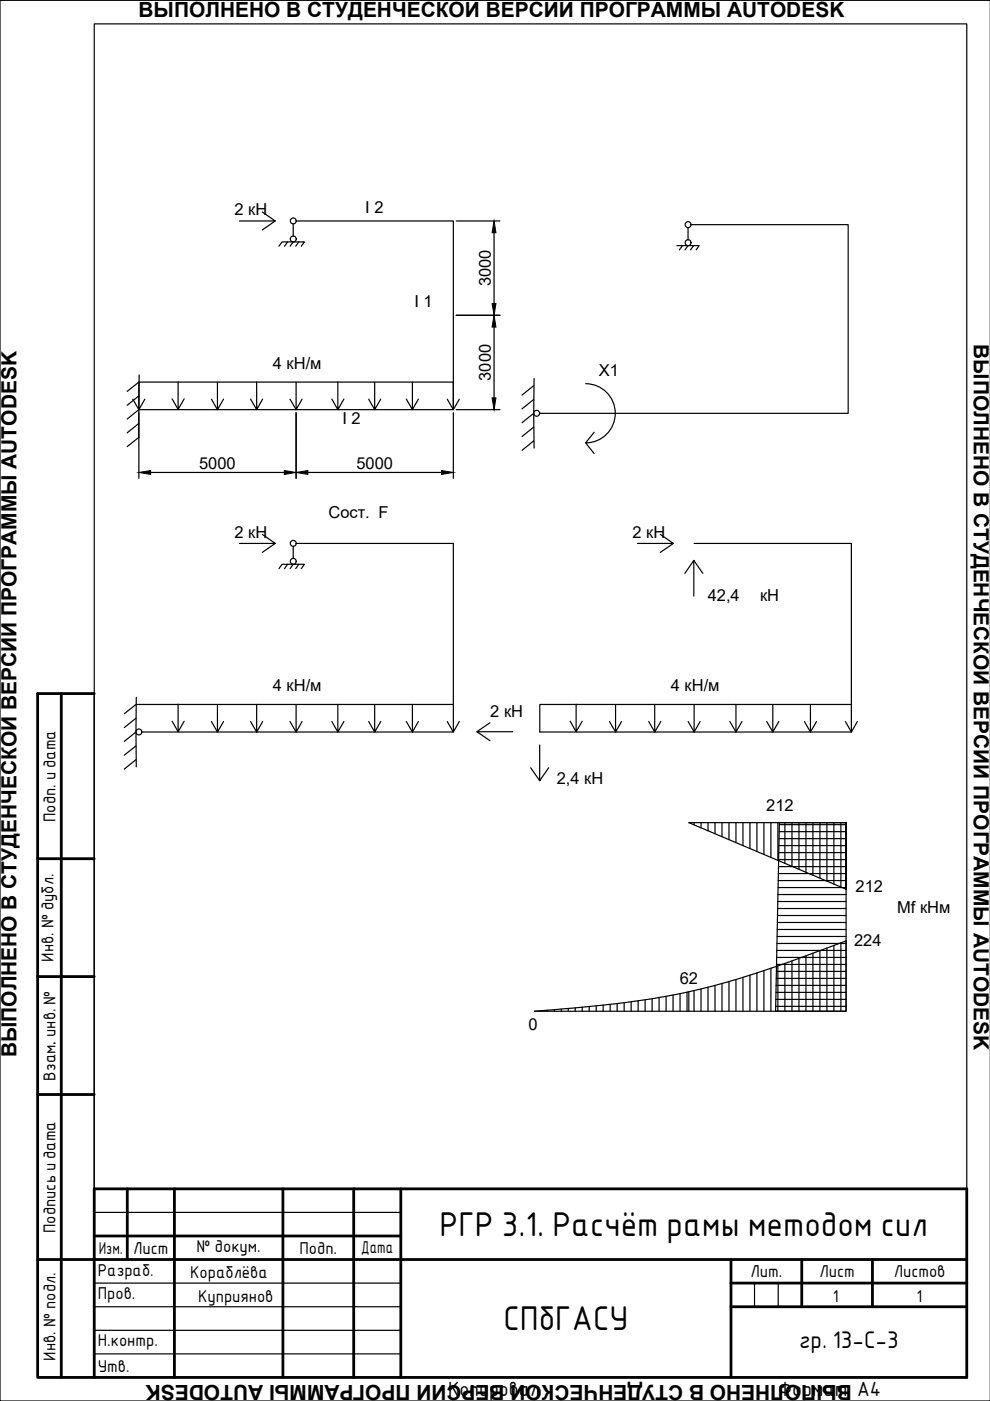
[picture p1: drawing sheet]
<svg xmlns="http://www.w3.org/2000/svg" width="210mm" height="297mm" viewBox="0 0 210 297" stroke-linecap="round" stroke-linejoin="round" font-family="sans-serif">
<!-- layer: 0 -->
<g fill="none" stroke="#000" stroke-width=".25">
<path d="M20 5.1h185v286.9h-185zM210 .1h-210v296.9h210M55.6 44.9l2.8 1.9h-7.6M58.4 46.8l-2.8 2M59.1 52.2l.7-.9h4.7l-.6 .9M61 51.3l-.7 .9M62.2 47.5v2.6M62.2 51.3l-.7 .9M62.8 46.8h33.3v40.1h-66.7M63.4 51.3l-.7 .9M96.7 46.8h9.3M104.8 49.3v15.1"/>
<path d="M143.5 52.1h4.8l-.7 .9M144.7 52.1l-.7 .9M145.9 48.2v2.6M145.9 52.1l-.7 .9M146.5 47.6h33.3v40h-65.4M147.1 52.1l-.7 .9M29.5 79.5l-.1 13.2-2.4 2M96.7 66.9h9.3M104.8 69.3v15.1M28.2 84.6l1.2 2.3M29.4 81v5.9l1.3-2.3M29.4 81h66.7v5.9l1.3-2.3"/>
<path d="M29.4 81l-2.4 2M29.4 89.8l-2.4 2M29.4 86.9l-2.4 1.9M29.4 83.9l-2.4 2M29.4 87.5v13.9M36.5 84.6l1.3 2.2M37.8 80.9v5.9l1.3-2.2M44.8 84.6l1.3 2.3M46.1 81v5.9l1.3-2.3M53.1 84.6l1.3 2.3M54.4 81v5.9l1.3-2.3M61.5 84.6l1.3 2.3"/>
<path d="M62.8 81v5.9l1.3-2.3M62.8 87.5v13.9M70.4 84.6l1.2 2.3M71.6 81v5.9l1.3-2.3M78.2 84.6l1.2 2.3M79.4 81v5.9l1.3-2.3M86.1 84.6l1.3 2.3M87.4 81v5.9l1.3-2.3M94.8 84.6l1.3 2.3M96.1 87.5v13.9M96.7 86.9h9.3M113.2 81.8l-2.5 2"/>
<path d="M113.2 93.5l-2.5 2M113.2 90.6l-2.5 1.9M113.2 87.6l-2.5 2M113.2 84.7l-2.5 2M113.2 87.6v7.4M113.2 80.2v7.4M124.2 81.4a6.3 6.3 0 0 1 6.3 6.2 6.3 6.3 0 0 1-6.3 6.3M126 91.7l-1.8 2.2 1.8 2.2M31.9 100.2h28.4M55.6 113.3l2.8 1.9h-7.6M58.4 115.2l-2.8 1.9M61 119.6l-.7 1"/>
<path d="M62.2 115.8v2.6M62.2 119.6l-.7 1M62.8 115.2h33.3v40h-66M63.4 119.6l-.7 1M65.3 100.2h28.3M140 113.3l2.8 1.9h-7.6M142.8 115.2l-2.8 1.9M147.1 118.8l1.9 2.8M147.2 115.2h33.3v40h-66.1v-5.8h66.1M59.1 120.6l.7-1h4.7l-.6 1M145.2 121.6l1.9-2.8v7.6M28.8 149.4l-2.4 1.9"/>
<path d="M28.8 158.1l-2.4 2M28.8 155.2l-2.4 2M28.8 152.3l-2.4 2M28.8 155.2l.1 7.4M28.9 147.8l-.1 7.4M28.9 149.4h67.2M36.5 152.9l1.3 2.2M37.8 149.3v5.8l1.3-2.2M44.8 153l1.3 2.2M46.1 149.4v5.8l1.3-2.2M53.1 153l1.3 2.2M54.4 149.3v5.9l1.3-2.2"/>
<path d="M61.5 153l1.3 2.2M62.8 149.4v5.8l1.3-2.2M70.4 153l1.2 2.2M71.6 149.3v5.9l1.3-2.2M78.2 153l1.2 2.2M79.4 149.4v5.8l1.3-2.2M86.1 153l1.3 2.2M87.4 149.3v5.9l1.3-2.2M94.8 153l1.3 2.2 1.3-2.2M103.9 153.2l-2.8 1.9M108.7 155.1h-7.6l2.8 1.9M114.4 158v7.5l1.9-2.7"/>
<path d="M120.9 152.9l1.3 2.2M122.2 149.3v5.8l1.2-2.2M129.2 153l1.3 2.2M130.5 149.4v5.8l1.3-2.2M137.5 153l1.3 2.2M138.8 149.3v5.9l1.3-2.2M145.9 153l1.3 2.2M147.2 149.4v5.8l1.2-2.2M154.7 153l1.3 2.2M156 149.3v5.9l1.3-2.2M162.6 153l1.3 2.2M163.9 149.4v5.8l1.2-2.2"/>
<path d="M170.6 153l1.2 2.2M171.8 149.3v5.9l1.3-2.2M179.2 153l1.3 2.2 1.3-2.2M28.8 161.1l-2.4 2M112.5 162.8l1.9 2.7M147.2 174.4v.5M148.6 174.4v1.1M150.1 174.4v1.7M151.6 174.4v2.4M153.1 174.4v3M154.6 174.4v3.6M156 174.4v4.3"/>
<path d="M157.5 174.4v4.9M159 174.4v5.5M160.5 174.4v6.1M162 174.4v6.8M163.4 174.4v7.4M164.9 174.4v8M165.1 179.3h14.3M165.2 177.8h14.2M165.2 176.3h14.2M165.2 174.8h14.2M165.2 174.4l-.8 40h15v-14.9l-4 1.5a195.7 195.7 0 0 1-32.5 9.9 227.7 227.7 0 0 1-25.3 3.2l-4.3 .3h66.1v-40v14.1l-33.4-14.1h33.4M166.4 174.4v8.7"/>
<path d="M167.9 174.4v9.3M169.4 174.4v9.9M170.9 174.4v10.5M172.4 174.4v11.2M173.8 174.4v11.8M175.3 174.4v12.4M176.8 174.4v13M178.3 174.4v13.7M164.8 198.6h14.6M164.8 197.1h14.6M164.8 195.6h14.6M164.8 194.1h14.6"/>
<path d="M164.9 192.6h14.5M164.9 191.1h14.5M164.9 189.7h14.5M165 188.2h14.4M165 186.7h14.4M165 185.2h14.4M165.1 183.7h14.3M165.1 182.3h14.3M165.1 180.8h14.3M178.3 199.9v14.5M114.6 214.3v.1M116 214.2v.2"/>
<path d="M117.5 214.1v.3M119 213.9v.5M120.5 213.8v.6M122 213.7v.7M123.4 213.6v.8M124.9 213.4v1M126.4 213.3v1.1M127.9 213.1v1.3M129.4 212.9v1.5M130.9 212.8v1.6M132.3 212.6v1.8M133.8 212.4v2"/>
<path d="M135.3 212.2v2.2M136.8 212v2.4M138.3 211.7v2.7M139.7 211.5v2.9M141.2 211.2v3.2M142.7 211v3.4M144.2 210.7v3.7M145.7 210.4v4M146 210.3v4.1M147.2 210v4.4M148.6 209.7v4.7M150.1 209.3v5.1"/>
<path d="M151.6 208.9v5.5M153.1 208.5v5.9M154.6 208.1v6.3M156 207.7v6.7M157.5 207.2v7.2M159 206.7v7.7M160.5 206.3v8.1M162 205.8v8.6M163.4 205.3v9.1M164.5 213.4h14.9M164.5 211.9h14.9M164.5 210.4h14.9"/>
<path d="M164.5 208.9h14.9M164.6 207.4h14.8M164.6 206h14.8M164.6 204.5h14.8M164.7 203h14.7M164.7 201.5h14.7M164.7 200h14.7M164.9 204.8v9.6M166.4 204.3v10.1M167.9 203.7v10.7M169.4 203.2v11.2M170.9 202.7v11.7"/>
<path d="M172.4 202.1v12.3M173.8 201.6v12.8M175.3 201v13.4M176.8 200.5v13.9M20 257.1h65M20 272h65M20 277.1h65M160 272v5.1M165 272v5.1M20 282.1h65M20 287h65"/>
<circle cx="62.2" cy="46.8" r=".62"/>
<circle cx="62.2" cy="50.7" r=".62"/>
<circle cx="145.9" cy="51.5" r=".62"/>
<circle cx="145.9" cy="47.6" r=".62"/>
<circle cx="113.8" cy="87.6" r=".62"/>
<circle cx="62.2" cy="119" r=".62"/>
<circle cx="62.2" cy="115.2" r=".62"/>
<circle cx="29.5" cy="155.2" r=".62"/>
</g>
<path d="M104.8 46.8l.4 2.5h-.9zM104.3 64.4h.9l-.4 2.5zM104.8 66.9l.4 2.4h-.9zM29.4 100.2l2.5-.4v.8zM60.3 99.8l2.5 .4-2.5 .4zM62.8 100.2l2.5-.4v.8zM93.6 99.8l2.5 .4-2.5 .4zM104.3 84.4h.9l-.4 2.5z" fill="#000" stroke="#000" stroke-width=".21"/>
<g fill="none" stroke="#000" stroke-width=".59">
<path d="M13 147.1v144.9M20 147.1h-12v144.9h12M8 182.1h12M8 207.1h12M8 232.1h12M20 252.1h185v39.9h-185zM27 252.1v14.9M37 252.1v39.9M60 252.1v39.9M75 252.1v39.9M85 252.1v39.9M8 267h197"/>
<path d="M20 262.1h65M155 272h50M155 277.1h50M155 267v25M170 267v10.1M185 267v10.1"/>
</g>
<path d="M20 147.1v144.9" fill="none" stroke="#000" stroke-width=".3"/>
<g font-size="7">
<text x="93.2" y="262.1">РГР 3.1. Расчёт рамы методом сил</text>
<text x="106.7" y="282.1">СПбГАСУ</text>
</g>
<text font-size="4.9" x="169.4" y="285.8">гр. 13-С-3</text>
<g font-size="4.4">
<text x="29.4" y="3.5">ВЫПОЛНЕНО В СТУДЕНЧЕСКОЙ ВЕРСИИ ПРОГРАММЫ AUTODESK</text>
<text x="206.5" y="72.9" transform="rotate(90 206.5 72.9)">ВЫПОЛНЕНО В СТУДЕНЧЕСКОЙ ВЕРСИИ ПРОГРАММЫ AUTODESK</text>
<text x="3.5" y="224.2" transform="rotate(-90 3.5 224.2)">ВЫПОЛНЕНО В СТУДЕНЧЕСКОЙ ВЕРСИИ ПРОГРАММЫ AUTODESK</text>
<text x="180.6" y="293.6" transform="rotate(-180 180.6 293.6)">ВЫПОЛНЕНО В СТУДЕНЧЕСКОЙ ВЕРСИИ ПРОГРАММЫ AUTODESK</text>
</g>
<g font-size="4.2">
<text x="95" y="296">Копировал</text>
<text x="165" y="296">Формат A4</text>
</g>
<g font-size="3.5">
<text x="49.7" y="45.7">2 кН</text>
<text x="77.4" y="45.2">I 2</text>
<text x="87.9" y="65.1">I 1</text>
<text x="104.1" y="60.7" transform="rotate(-90 104.1 60.7)">3000</text>
<text x="57.8" y="78.2">4 кН/м</text>
<text x="104.1" y="80.7" transform="rotate(-90 104.1 80.7)">3000</text>
<text x="127" y="79.8">X1</text>
<text x="72.6" y="90">I 2</text>
<text x="42.2" y="99.5">5000</text>
<text x="75.6" y="99.5">5000</text>
<text x="69.6" y="109.8">Сост. F</text>
<text x="49.7" y="114">2 кН</text>
<text x="134.1" y="114">2 кН</text>
<text x="150.1" y="127.5">42,4</text>
<text x="161.1" y="127.5">кН</text>
<text x="57.8" y="146.5">4 кН/м</text>
<text x="142.2" y="146.5">4 кН/м</text>
<text x="103.9" y="152">2 кН</text>
<text x="118" y="166.1">2,4 кН</text>
<text x="162.5" y="172">212</text>
<text x="11.7" y="174.3" transform="rotate(-90 11.7 174.3)">Подп. и дата</text>
<text x="181.4" y="189.2">212</text>
<text x="190.2" y="193.6">Mf кНм</text>
<text x="11.4" y="203.9" transform="rotate(-90 11.4 203.9)">Инв. № дубл.</text>
<text x="181.1" y="200.6">224</text>
<text x="144.1" y="208.7">62</text>
<text x="11.7" y="221.5" transform="rotate(-90 11.7 221.5)">.</text>
<text x="112.1" y="218.4">0</text>
<text x="11.7" y="229.1" transform="rotate(-90 11.7 229.1)">Взам. инв. №</text>
<text x="11.7" y="261.4" transform="rotate(-90 11.7 261.4)">Подпись и дата</text>
<text x="20.9" y="265.8">Изм.</text>
<text x="28.2" y="265.8">Лист</text>
<text x="41.7" y="265.4">№ докум.</text>
<text x="63.5" y="265.8">Подп.</text>
<text x="76.6" y="265.6">Дата</text>
<text x="20.7" y="270.4">Разраб.</text>
<text x="20.7" y="275.4">Пров.</text>
<text x="40.3" y="271">Кораблёва</text>
<text x="159.1" y="270.8">Лит.</text>
<text x="173.7" y="270.8">Лист</text>
<text x="189.5" y="270.8">Листов</text>
<text x="42" y="276">Куприянов</text>
<text x="176.6" y="276">1</text>
<text x="194.4" y="276">1</text>
<text x="20.7" y="285.4">Н.контр.</text>
<text x="11.7" y="288.5" transform="rotate(-90 11.7 288.5)">Инв. № подл.</text>
<text x="20.7" y="290.8">Утв.</text>
</g>
</svg>
